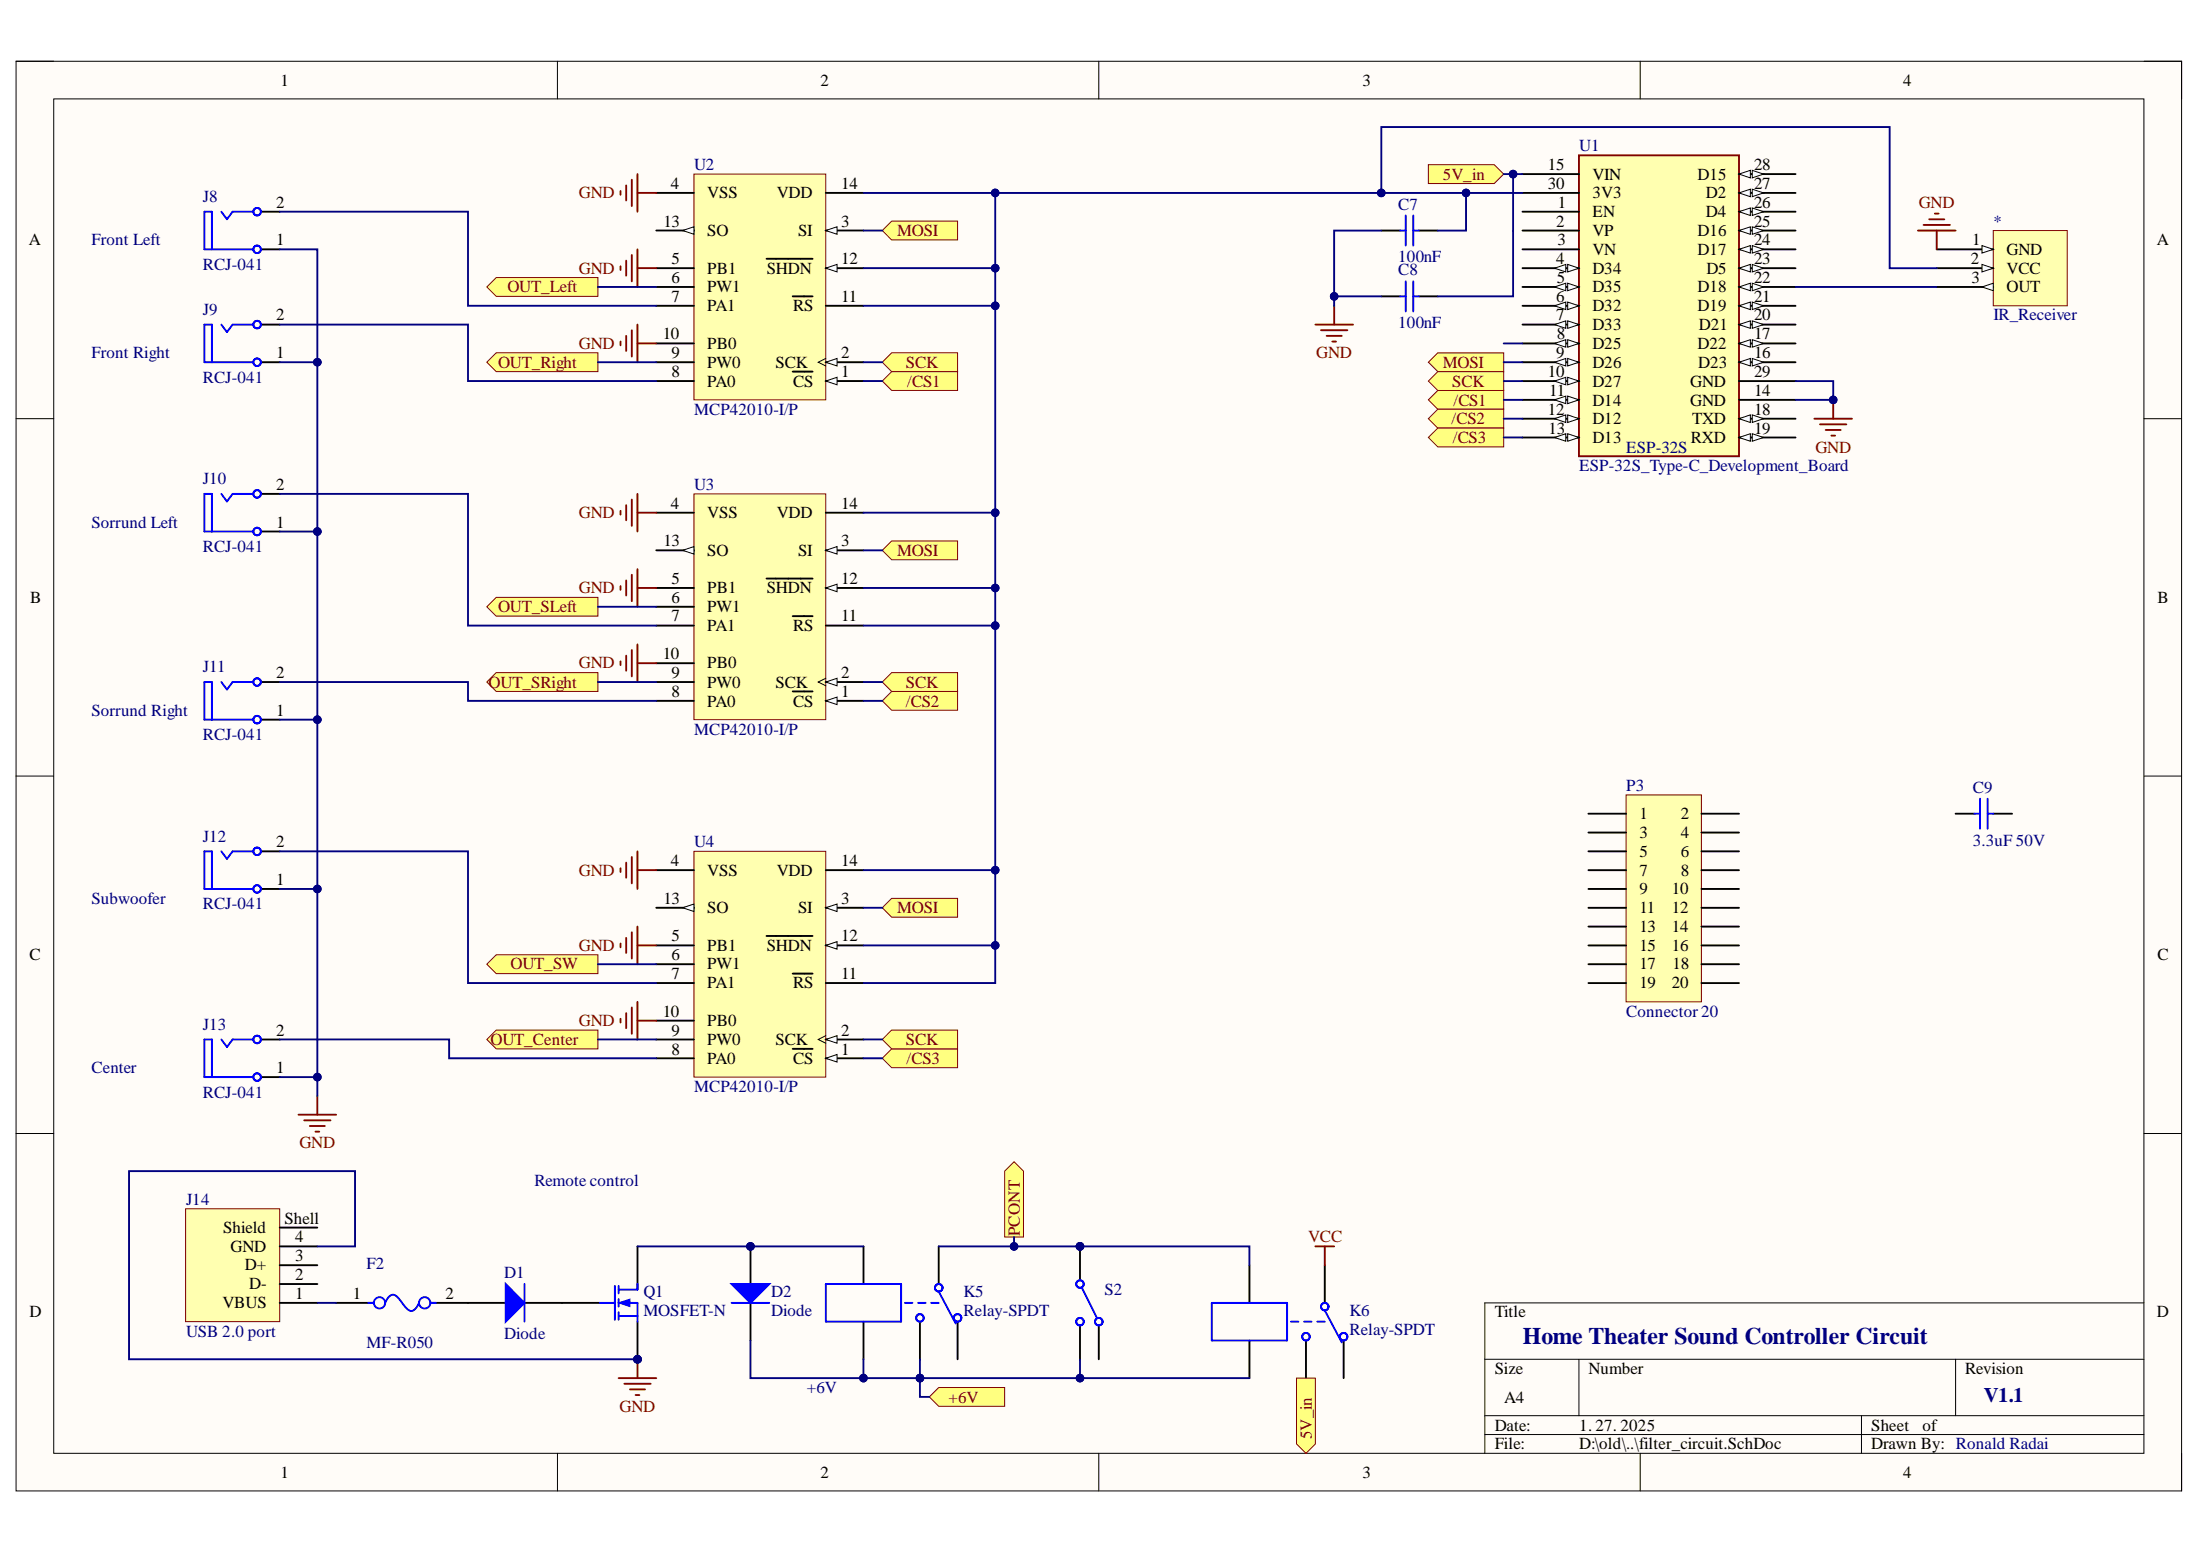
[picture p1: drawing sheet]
# Altium schematic sheet filter_circuit.SchDoc
size A4

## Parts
*  IR_Receiver
C7  100nF  [FP_0805_CAP_085]
C8  100nF  [FP_0805_CAP_085]
C9  3.3uF 50V  [FP_0805_CAP_085]
D1  Diode  [SMC]
D2  Diode  [SMC]
F2  MF-R050  [FP-MF-R050-MFG]
J8  RCJ-041  [CUI-RCJ-041_V]
J9  RCJ-041  [CUI-RCJ-041_V]
J10  RCJ-041  [CUI-RCJ-041_V]
J11  RCJ-041  [CUI-RCJ-041_V]
J12  RCJ-041  [CUI-RCJ-041_V]
J13  RCJ-041  [CUI-RCJ-041_V]
J14  USB 2.0 port  [629104151021]
K5  Relay-SPDT  [MODULE5B]
K6  Relay-SPDT  [MODULE5B]
P3  Connector 20  [CONNECTOR-20P]
Q1  MOSFET-N  [E3]
S2  Single-Pole, Double-Throw Switch  (value not drawn)
U1  ESP-32S_Type-C_Development_Board  [FP-ESP32-C3-DevKitC-02-MFG]
U2  MCP42010-I/P  [PDIP300-P14]
U3  MCP42010-I/P  [PDIP300-P14]
U4  MCP42010-I/P  [PDIP300-P14]

## Ports
5V_in (in), 5V_in (out), +6V (in), /CS1 (in), /CS1 (out), /CS2 (in), /CS2 (out), /CS3 (in), /CS3 (out), MOSI (in), MOSI (out), OUT_Center (out), OUT_Left (out), OUT_Right (out), OUT_SLeft (out), OUT_SRight (out), OUT_SW (out), PCONT (out), SCK (in), SCK (out)

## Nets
GND: *.1(GND) C7.2 C8.2 J8.1 J9.1 J10.1 J11.1 J12.1 J13.1 J14.4(GND) Q1.3(S) U1.14(GND) U1.29(GND) U2.4(VSS) U2.5(PB1) U2.10(PB0) U3.4(VSS) U3.5(PB1) U3.10(PB0) U4.4(VSS) U4.5(PB1) U4.10(PB0)
VCC: K6.1
5V_in: C8.1 K6.3 U1.15(VIN) ; port 5V_in
+6V: D2.2(K) K5.3 K5.5 K6.5 S2.2 ; port +6V
/CS1: U1.11(D14) U2.1(~{CS}) ; port /CS1
/CS2: U1.12(D12) U3.1(~{CS}) ; port /CS2
/CS3: U1.13(D13) U4.1(~{CS}) ; port /CS3
MOSI: U1.9(D26) U2.3(SI) U3.3(SI) U4.3(SI) ; port MOSI
OUT_Center: U4.9(PW0) ; port OUT_Center
OUT_Left: U2.6(PW1) ; port OUT_Left
OUT_Right: U2.9(PW0) ; port OUT_Right
OUT_SLeft: U3.6(PW1) ; port OUT_SLeft
OUT_SRight: U3.9(PW0) ; port OUT_SRight
OUT_SW: U4.6(PW1) ; port OUT_SW
PCONT: K5.1 K6.4 S2.1 ; port PCONT
SCK: U1.10(D27) U2.2(SCK) U3.2(SCK) U4.2(SCK) ; port SCK
Net*_2: *.2(VCC) C7.1 U1.30(3V3) U2.11(~{RS}) U2.12(~{SHDN}) U2.14(VDD) U3.11(~{RS}) U3.12(~{SHDN}) U3.14(VDD) U4.11(~{RS}) U4.12(~{SHDN}) U4.14(VDD)
Net*_3: *.3(OUT) U1.22(D18)
NetD1_1: D1.1(A) F2.2
NetD1_2: D1.2(K) Q1.2(G)
NetD2_1: D2.1(A) K5.4 Q1.1(D)
NetF2_1: F2.1 J14.1(VBUS)
NetJ8_2: J8.2 U2.7(PA1)
NetJ9_2: J9.2 U2.8(PA0)
NetJ10_2: J10.2 U3.7(PA1)
NetJ11_2: J11.2 U3.8(PA0)
NetJ12_2: J12.2 U4.7(PA1)
NetJ13_2: J13.2 U4.8(PA0)

Not connected (* = marked no-connect by the designer): C9 1 2; J14 2(D-) 3(D+) Shell(Shield); K5 2; K6 2; P3 1 2 3 4 5 6 7 8 9 10 11 12 13 14 15 16 17 18 19 20; S2 3; U1 1(EN) 2(VP) 3(VN) 4(D34) 5(D35) 6(D32) 7(D33) 8(D25) 16(D23) 17(D22) 18(TXD) 19(RXD) 20(D21) 21(D19) 23(D5) 24(D17) 25(D16) 26(D4) 27(D2) 28(D15); U2 13(SO); U3 13(SO); U4 13(SO)

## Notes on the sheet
- Front Left
- Front Right
- (near J10) Sorrund Left
- (near J11) Sorrund Right
- Subwoofer
- Center
- Remote control
- Home Theater Sound Controller Circuit
- +6V
- V1.1
- Ronald Radai
